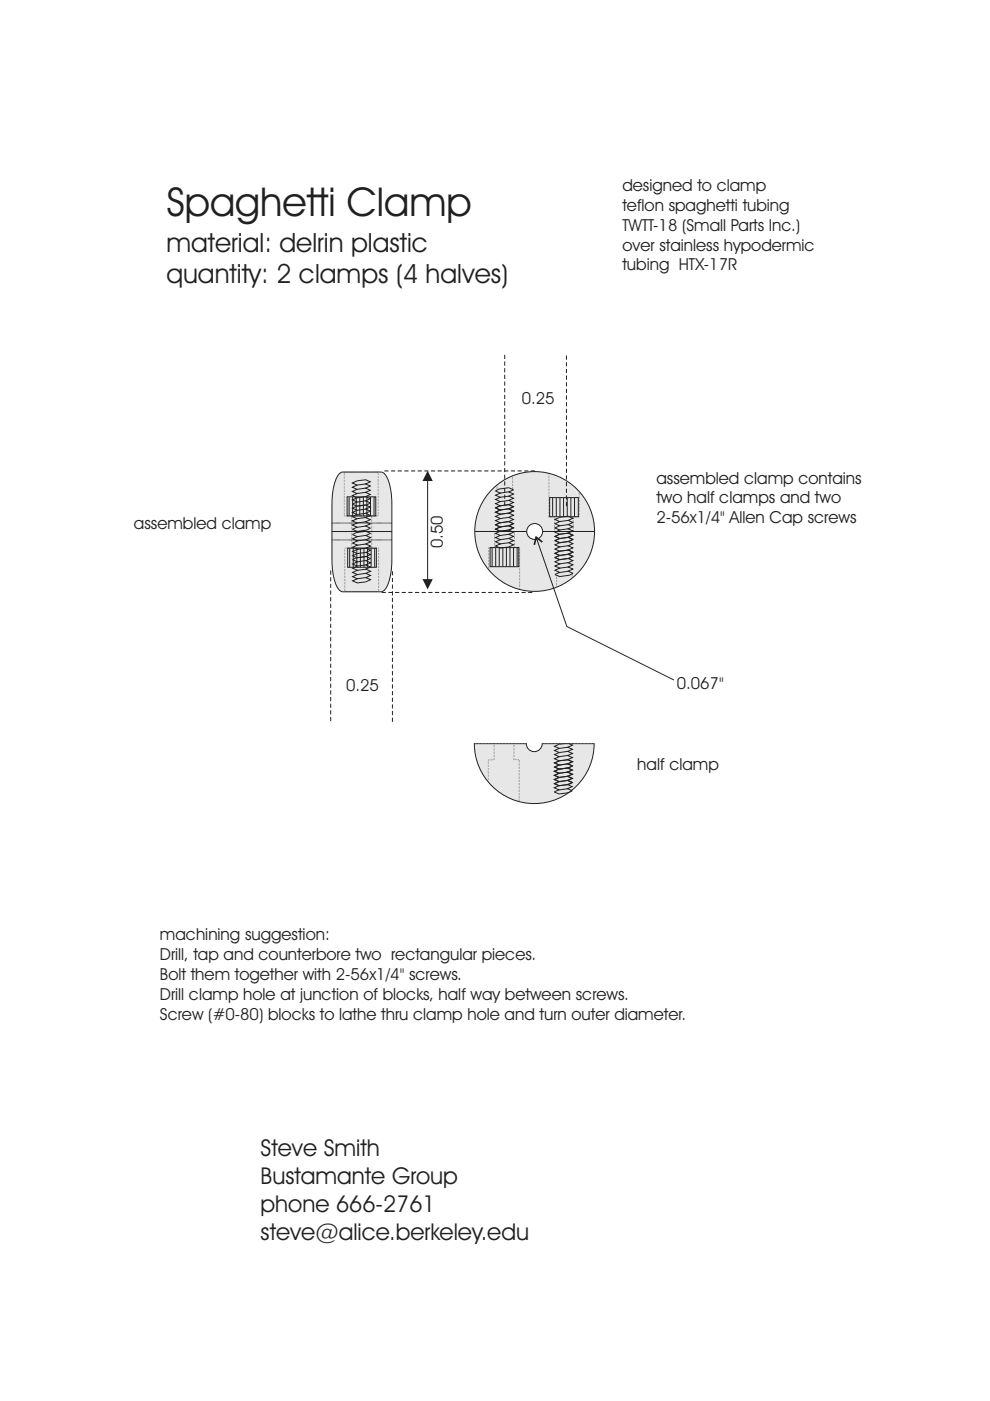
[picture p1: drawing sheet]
<svg xmlns="http://www.w3.org/2000/svg" width="210mm" height="297mm" viewBox="0 0 210 297" stroke-linecap="round" stroke-linejoin="round" font-family="sans-serif">
<path d="M90.7 101.9v21" fill="none" stroke="#231f20" stroke-width=".21"/>
<g fill="#231f20">
<path d="M89.6 122.8h2.2l-1.1 2.2z"/>
<path d="M90.7 99.8l1.1 2.2h-2.2z"/>
</g>
<path d="M81.5 99.9h32M80.9 125.6h32M70.1 152.9v-32M83.2 153v-32" fill="none" stroke="#231f20" stroke-width=".21" stroke-dasharray=".9 .5" stroke-linecap="butt"/>
<path d="M71.9 100.5l.8-.4h8.1a2.06 2.06 0 0 1 1.5 1.6l.5 1.7 .2 2.2 .1 13.1-.2 2.4a6.1 6.1 0 0 1-1.7 4.3l-8.5 .1a2.06 2.06 0 0 1-1.5-1.6l-.5-1.8-.3-2.2v-13.1l.1-2.3a8.4 8.4 0 0 1 1.4-4z" fill-rule="evenodd" fill="#e6e7e9"/>
<g fill="none" stroke="#231f20" stroke-width=".21">
<path d="M70.3 112.7h12.8M71.9 100.5l.8-.4h8.1a2.06 2.06 0 0 1 1.5 1.6l.5 1.7 .2 2.2 .1 13.1-.2 2.4a6.1 6.1 0 0 1-1.7 4.3l-8.5 .1a2.06 2.06 0 0 1-1.5-1.6l-.5-1.8-.3-2.2v-13.1l.1-2.3a8.4 8.4 0 0 1 1.4-4zM75.7 102l-1 .4 1 .5-1 .4 1 .4-1 .5 1 .4-1 .5 1 .4-1 .5 1 .4-1 .5M75.7 107.3l-1 .4 1 .5-1 .4 1 .5-1 .4 1 .5-1 .4 1 .5-1 .4 1 .5-1 .4 1 .5 2-.3 .9-.4M77.5 101.7l1 .5-1 .4 1 .5-1 .4 1 .4-1 .5 1 .4-1 .5 1 .4-1 .5 1 .4M77.5 107l1 .5-1 .4 1 .5-1 .4 1 .5-1 .4 1 .5-1 .4 1 .5-1 .4 1 .5M77.5 118.8l-1.8 .3M77.5 113.5l-1.8 .3M77.5 116.2l-1.8 .3M77.5 117.1l-1.8 .3M77.6 106.2l-1.9 .3M77.6 105.3l-1.9 .2"/>
<path d="M77.6 103.5l-1.9 .3M77.6 102.6l-1.9 .2M77.6 101.7l-1.9 .2M77.6 111.5l-1.9 .3M77.6 110.6l-1.9 .3M77.6 108.8l-1.9 .3M77.6 107.9l-1.9 .3M77.6 107.1l-1.9 .2M77.6 119.8l-1.9 .2M77.6 114.4l-1.9 .3M77.6 115.3l-1.9 .3M77.6 104.4l-1.9 .2"/>
<path d="M77.6 109.7l-1.9 .3M78.6 106.6l-.9 .4-2 .3-1-.4M78.6 118.4l-1 .5 1 .4-1 .5 1 .4-1 .5 1 .4-1 .5 1 .4-1 .5 1 .4-1 .5M78.6 113.1l-1 .4 1 .5-1 .4 1 .5-1 .4 1 .5-1 .4 1 .5-1 .4 1 .5-1 .4-1.9 .3M78.6 118.4l-1.1-.4-2 .3-.7 .4 1 .4-1 .5 1 .4-1 .5 1 .4-1 .5 1 .4-1 .5 1 .4-1 .5 1 .4M78.6 113.1l-1.1-.5-2 .3-.7 .4 1 .5-1 .4 1 .5-1 .4 1 .5-1 .4 1 .5-1 .4 1 .5-1 .4 1 .5M77.5 121.6l-1.8 .2M77.5 122.5l-1.8 .2M77.5 123.4l-1.8 .2M77.6 120.7l-1.9 .2"/>
</g>
<path d="M70.3 110.9h12.8M70.3 114.5h12.8" fill="none" stroke="#231f20" stroke-width=".21" stroke-dasharray=".2 .1" stroke-linecap="butt"/>
<path d="M73 100.1h7.2v9.3h-7.2zM73.1 116.2h7.2v9.2h-7.2zM74.6 109.4h4.2v6.8h-4.2z" fill="none" stroke="#231f20" stroke-width=".21" stroke-dasharray=".1 .2" stroke-linecap="butt"/>
<circle cx="113.4" cy="112.7" r="12.7" fill="#e6e7e9"/>
<g fill="none" stroke="#231f20" stroke-width=".21">
<path d="M100.7 112.7h25.4"/>
<circle cx="113.4" cy="112.7" r="12.7"/>
</g>
<circle cx="113.4" cy="112.7" r="1.69" fill="#fff"/>
<g fill="none" stroke="#231f20" stroke-width=".21">
<path d="M73.6 105.3h6.1v4.1h-6.1zM73.7 116.2h6.1v4.1h-6.1zM74 105.4v4M74.1 116.3v4M74.8 105.4v4M74.9 116.3v4M75.5 105.4v4M75.7 116.3v3.9M76.3 105.4v3.9M76.4 116.3v3.9M77 105.4v3.9M77.2 116.3v3.9"/>
<path d="M77.8 105.4v3.9M77.9 116.2v4M78.6 105.4v3.9M78.7 116.2v4M79.3 105.3v4M79.4 116.2v4M103.9 116.1h6.1v4h-6.1zM104.3 116.2v3.9M105 111.3l.8-.4 2.1-.3 1 .4-1 .5 1 .4-1 .5 1 .4-1 .5 1 .4-1 .5 1 .4-1 .5 1 .4-1 .5-1.9 .2M105 107.7l.8-.4 2.1-.3 1 .4-1 .5 1 .4-1 .5 1 .4-1 .5 1 .4-1 .5 1 .4-1 .5 1 .4-1 .5-1.9 .2 1.9-.2M105 104.1l.8-.4 2.1-.3 1 .5-1 .4 1 .4-1 .5 1 .4-1 .5 1 .4-1 .5 1 .4-1 .5 1 .4-1 .5M105.1 111.3l1 .4-1 .5 1 .4-1 .5 1 .4-1 .5 1 .4-1 .5 1 .4-1 .5 1 .4"/>
<path d="M105.1 107.7l1 .4-1 .5 1 .4-1 .5 1 .4-1 .5 1 .4-1 .5 1 .4-1 .5 1 .4M105.1 104.1l1 .5-1 .4 1 .4-1 .5 1 .4-1 .5 1 .4-1 .5 1 .4-1 .5 1 .4M105.1 116.2v3.9M105.9 116.2v3.9M106.6 116.1v4M107.4 116.1v4M107.9 111.5l-1.9 .2M107.9 114.2l-1.9 .2M107.9 115.1l-1.9 .2M107.9 107.9l-1.9 .2M107.9 110.6l-1.9 .2M107.9 104.3l-1.9 .3"/>
<path d="M107.9 107l-1.9 .2M107.9 113.3l-1.9 .2M107.9 108.8l-1.9 .2 1.9-.2M107.9 109.7l-1.9 .3M107.9 105.2l-1.9 .2M107.9 106.1l-1.9 .3M108.1 116.1v4M108.9 116.1v4M109.6 116.1v3.9M116.5 105.5h6.1v4.1h-6.1zM117.2 105.5v4M117.9 105.6v3.9"/>
<path d="M118.6 116.9l1.9-.3-1.8 .3-1 .4 1 .5-1 .4 1 .5-1 .4 1 .5-1 .4 1 .5-1 .4 1 .5-1 .4M118.7 105.6v3.9M119.5 105.6v3.9M120.3 105.6v3.9M120.5 109.4l1 .5-1 .4 1 .5-1 .4 1 .5-1 .4 1 .5-1 .4 1 .5-1 .4 1 .5M120.5 113l1 .5-1 .4 1 .5-1 .4 1 .5-1 .4 1 .5-1 .4 1 .5-1 .4 1 .5-.8 .4-2 .3-1.1-.5M120.5 116.6l1 .5-1 .4 1 .5-1 .4 1 .5-1 .4 1 .5-1 .4 1 .5-1 .4 1 .4-.8 .5-2 .2-1.1-.4M120.5 109.4l-1.8 .3-1 .4 1 .5-1 .4 1 .5-1 .4 1 .5-1 .4 1 .5-1 .4 1 .5-1 .4M120.5 113l-1.8 .3-1 .4 1 .5-1 .4 1 .5-1 .4 1 .5-1 .4 1 .5-1 .4 1 .5-1 .4M120.5 113.9l-1.8 .3M120.5 113l-1.9 .3M120.5 111.2l-1.8 .3"/>
<path d="M120.5 110.3l-1.8 .3M120.5 117.5l-1.8 .3M120.5 114.8l-1.8 .3M120.5 118.4l-1.8 .3M120.6 112.1l-2 .3M120.6 115.7l-2 .3M120.6 119.3l-2 .3M121 105.6v3.9M121.5 114.4l-.8 .4-2 .3-1.1-.5M121.8 105.6v3.9M120.5 121.1l-1.8 .3M120.5 120.2l-1.9 .3"/>
<circle cx="113.4" cy="112.7" r="1.69"/>
</g>
<path d="M104.9 112.7v3.4h-1.3v4.7M105.4 103.7v-.8M108.7 103.9v-3.1M109.1 112.7v3.4h1.1v8.9M117.6 112.6v-3h-1.2v-9.2M121.6 112.7l-.1-3.1h1.3v-5.3M118 122.1v2.4M121.3 121.7v.9" fill="none" stroke="#231f20" stroke-width=".21" stroke-dasharray=".1 .2" stroke-linecap="butt"/>
<circle cx="113.3" cy="157.7" r="12.7" fill="#e6e7e9"/>
<g fill="none" stroke="#231f20" stroke-width=".21">
<path d="M100.6 157.7h25.4"/>
<circle cx="113.3" cy="157.7" r="12.7"/>
</g>
<circle cx="113.3" cy="157.7" r="1.69" fill="#fff"/>
<g fill="none" stroke="#231f20" stroke-width=".21">
<path d="M120.4 157.6l1 .4-1 .4 1 .5-1 .4 1 .4-1 .5 1 .4-1 .5 1 .4-1 .4 1 .5M120.4 157.6l-1.8 .2-1 .4 1 .5-1 .4 1 .5-1 .4 1 .4-1 .5 1 .4-1 .5 1 .4-1 .4 1 .5 2-.3 .8-.4M120.4 159.3l-1.8 .3M120.4 158.4l-1.8 .3M118.5 161.3l1.9-.2-1.8 .2-1 .5 1 .4-1 .4 1 .5-1 .4 1 .5-1 .4 1 .4-1 .5 1 .4-1 .5 1 .4 2-.3 .8-.4M120.3 162.8l1 .5-1 .4 1 .4-1 .5 1 .4-1 .5 1 .4-1 .4 1 .5-1 .4 1 .5M120.4 161.1l1 .4-1 .5 1 .4-1 .4 1 .5-1 .4 1 .4-1 .5 1 .4-1 .5 1 .4M120.4 162.8l-1.9 .3-1 .4 1 .4-1 .5 1 .4-1 .5 1 .4-1 .4 1 .5-1 .4 1 .5-1 .4 1 .4 2.1-.2 .8-.4M120.4 164.6l-1.9 .2 1.9-.2M120.4 167.2l-1.9 .3M120.4 166.3l-1.9 .3M120.4 165.4l-1.9 .3"/>
<path d="M120.4 161.9l-1.8 .3M120.4 165.5l-1.8 .2M120.4 162.8l-1.8 .3M120.5 160.2l-2 .2M120.5 163.7l-2 .2 1.9-.2"/>
<circle cx="113.3" cy="157.7" r="1.69"/>
</g>
<path d="M104.8 157.7v3.4h-1.3v4.7M109 157.7v3.3h1.1v9M117.5 157.6v-3h-1.2v-9.2M121.5 157.7l-.1-3.1h1.3v-5.3" fill="none" stroke="#231f20" stroke-width=".21" stroke-dasharray=".1 .2" stroke-linecap="butt"/>
<path d="M99.8 144.6h26.6v12.9h-26.6z" fill-rule="evenodd" fill="#fff"/>
<path d="M99.8 144.6h26.6v12.9h-26.6z" fill="none" stroke="#fff" stroke-width=".21" stroke-dasharray=".1 .2" stroke-linecap="butt"/>
<path d="M107 107.2v-32M120.1 107.3v-32" fill="none" stroke="#231f20" stroke-width=".21" stroke-dasharray=".9 .5" stroke-linecap="butt"/>
<path d="M113.8 114.2l6.4 18.6 22.7 11.4" fill="none" stroke="#231f20" stroke-width=".21"/>
<path d="M115 114.9l-1.3-1-.4 1.6" fill="none" stroke="#231f20" stroke-width=".36"/>
<text font-size="8.5" fill="#231f20" x="35.3" y="45.9">Spaghetti Clamp</text>
<g font-size="5.6" fill="#231f20">
<text x="35.3" y="53.3">material: delrin plastic</text>
<text x="35.3" y="60.1">quantity: 2 clamps (4 halves)</text>
</g>
<g font-size="4.9" fill="#231f20">
<text x="55.3" y="245.2">Steve Smith</text>
<text x="55.3" y="251.1">Bustamante Group</text>
<text x="55.3" y="257">phone 666-2761</text>
<text x="55.3" y="262.9">steve@alice.berkeley.edu</text>
</g>
<g font-size="3.5" fill="#231f20">
<text x="132" y="40.4">designed to clamp</text>
<text x="132" y="44.7">teflon spaghetti tubing</text>
<text x="132" y="53.1">over stainless hypodermic</text>
<text x="132" y="48.9">TWTT-18 (Small Parts Inc.)</text>
<text x="132" y="57.3">tubing HTX-17R</text>
<text x="110.6" y="85.6">0.25</text>
<text x="139.2" y="102.5">assembled clamp contains</text>
<text x="139.2" y="106.7">two half clamps and two</text>
<text x="28.4" y="112.1">assembled clamp</text>
<text x="139.2" y="111">2-56x1/4&quot; Allen Cap screws</text>
<text x="93.9" y="116.2" transform="rotate(-90 93.9 116.2)">0.50</text>
<text x="73.4" y="146.5">0.25</text>
<text x="143.5" y="146.1">0.067&quot;</text>
<text x="135.1" y="163.2">half clamp</text>
<text x="33.9" y="199.3">machining suggestion:</text>
<text x="33.9" y="203.5">Drill, tap and counterbore two rectangular pieces.</text>
<text x="33.9" y="207.8">Bolt them together with 2-56x1/4&quot; screws.</text>
<text x="33.9" y="212">Drill clamp hole at junction of blocks, half way between screws.</text>
<text x="33.9" y="216.2">Screw (#0-80) blocks to lathe thru clamp hole and turn outer diameter.</text>
</g>
</svg>
